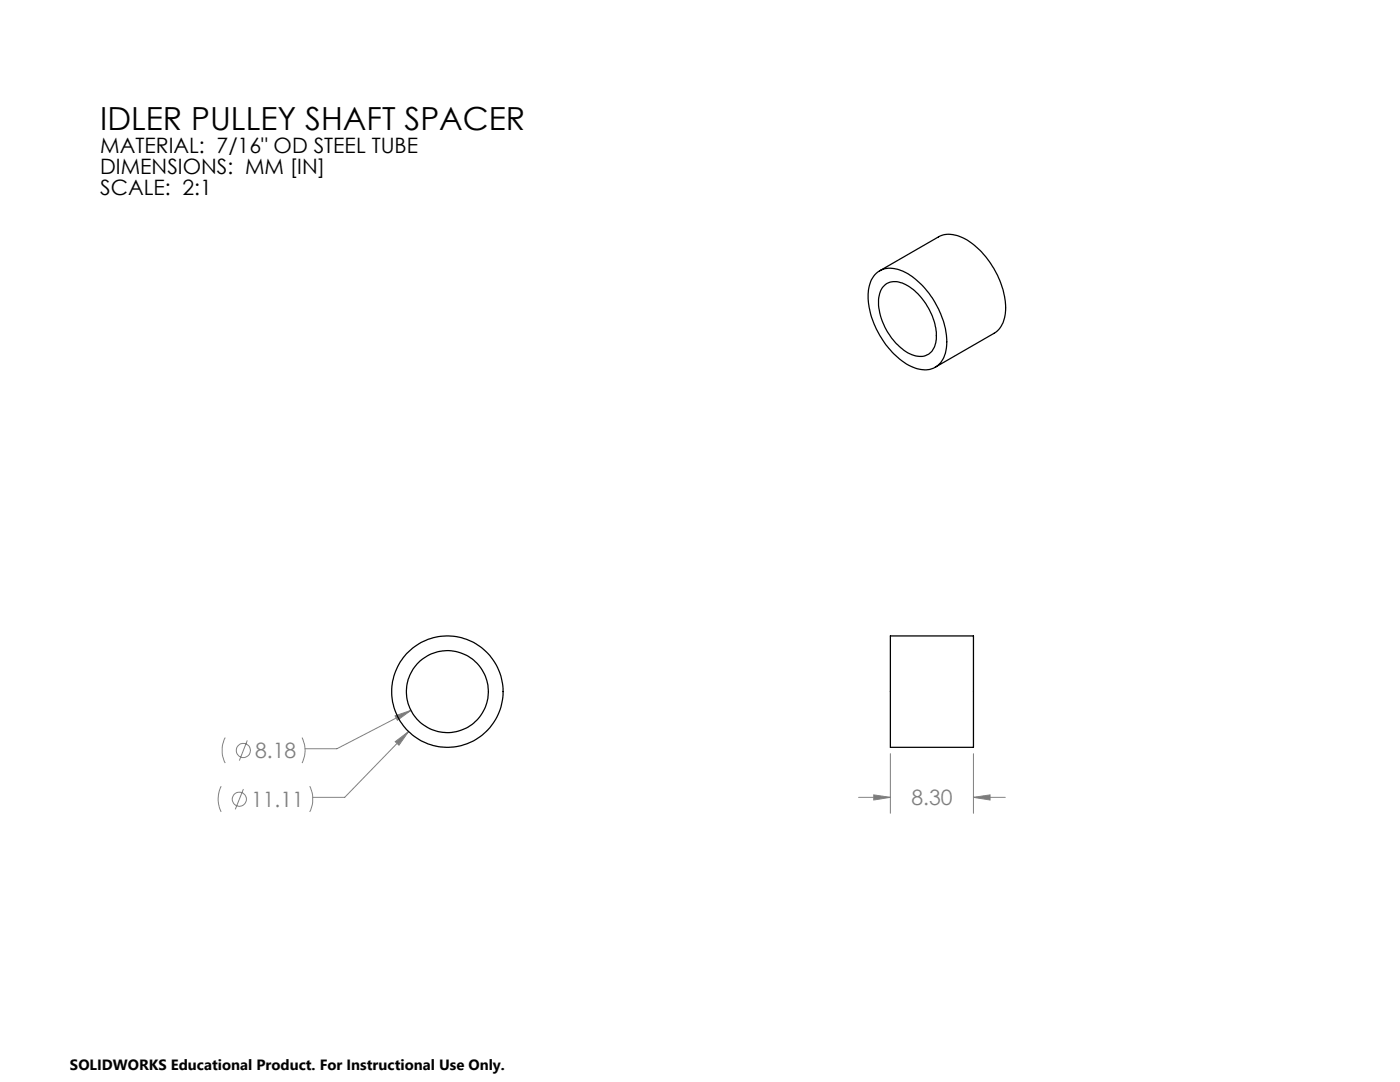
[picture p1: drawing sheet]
<svg xmlns="http://www.w3.org/2000/svg" width="279mm" height="216mm" viewBox="0 0 279 216" stroke-linecap="round" stroke-linejoin="round" font-family="sans-serif">
<g fill="none" stroke="#808080" stroke-width=".2">
<path d="M44.1 156.9a5.7 5.7 0 0 0 0 5.1M44.9 147.2a5.7 5.7 0 0 0 0 5.1M48.6 157.4l-1.6 4.1M49.4 147.7l-1.6 4.1M60.3 147.2a5.7 5.7 0 0 1 0 5.1M61.8 156.9a5.7 5.7 0 0 1 0 5.1M78.8 142.8l3.2-1.1-2.7 2zM78.9 148l2.6-2-1.9 2.7zM81.5 146l-12.7 13.1h-6.4M82 141.7l-14.8 7.7h-6.3M171.3 159.1h6.4M174.4 158.6l3.3 .5-3.3 .5z"/>
<path d="M177.7 150.4v11.9M194.3 159.1l3.3-.5v1zM194.3 159.1h6.3M194.3 150.4v11.9"/>
<circle cx="47.8" cy="159.5" r="1.41"/>
<circle cx="48.6" cy="149.7" r="1.42"/>
</g>
<path d="M78.9 148l.7 .7 1.9-2.7zM78.8 142.8l.5 .9 2.7-2zM174.4 158.6l3.3 .5-3.3 .5zM194.3 159.1l3.3-.5v1z" fill="#808080"/>
<g fill="none" stroke="#000" stroke-width=".25">
<path d="M174.9 54.5a4.8 4.8 0 0 1 5.7-.2 16.9 16.9 0 0 1 8.3 14.7 4.7 4.7 0 0 1-3.4 4.7 8.6 8.6 0 0 1-7.1-3.1 16.8 16.8 0 0 1-5.1-12.7 5.4 5.4 0 0 1 1.6-3.4zM175.5 54l11.8-6.7a5.8 5.8 0 0 1 6.1 .9 17.2 17.2 0 0 1 7.3 14.1l-.1 .4a5 5 0 0 1-2.2 3.8l-11.7 6.8M176.4 57a3.5 3.5 0 0 1 4.3-.2 12.5 12.5 0 0 1 6.2 10.9 3.4 3.4 0 0 1-2.9 3.4 7 7 0 0 1-5.4-2.9 11.8 11.8 0 0 1-3.2-9.1 3.5 3.5 0 0 1 1-2.1zM177.7 126.9h16.6v22.2h-16.6z"/>
<circle cx="89.3" cy="138" r="11.1"/>
<circle cx="89.3" cy="138" r="8.2"/>
</g>
<text font-size="6.3" x="20" y="25.9">IDLER PULLEY SHAFT SPACER</text>
<g font-size="4.2">
<text x="20" y="30.5">MATERIAL: 7/16&quot; OD STEEL TUBE</text>
<text x="20" y="34.7">DIMENSIONS: MM [IN]</text>
<text x="20" y="38.9">SCALE: 2:1</text>
</g>
<g font-size="4.2" fill="#808080">
<text x="50.9" y="151.3">8.18</text>
<text x="50.1" y="161">11.11</text>
<text x="181.9" y="160.7">8.30</text>
</g>
<text font-size="3" x="14" y="213.5">SOLIDWORKS Educational Product. For Instructional Use Only.</text>
</svg>
